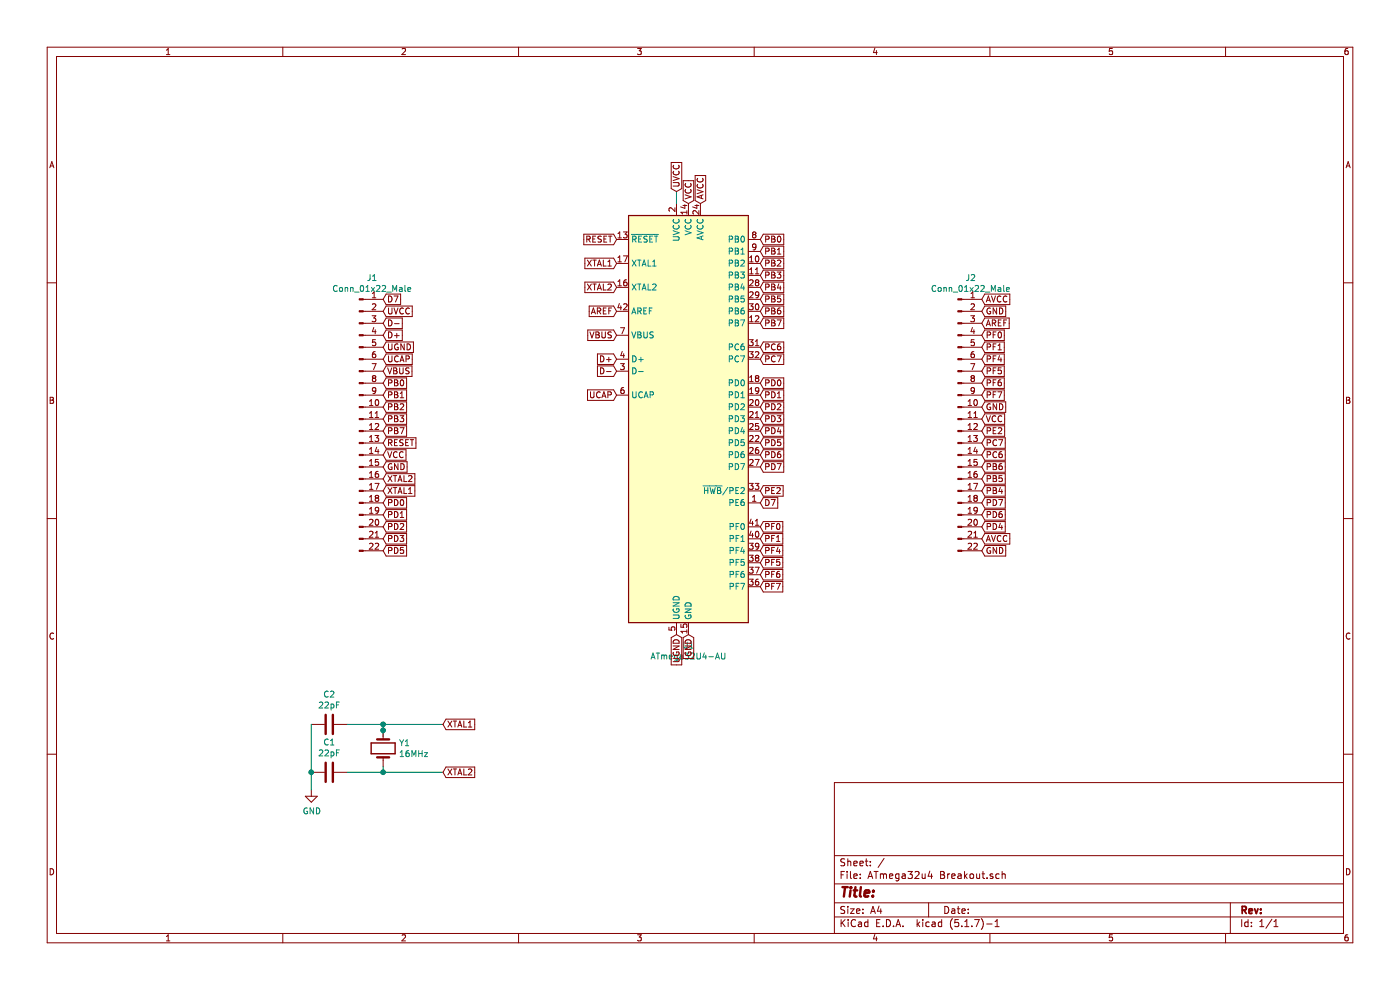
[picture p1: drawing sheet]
EESchema Schematic File Version 4
EELAYER 30 0
EELAYER END
$Descr A4 11693 8268
encoding utf-8
Sheet 1 1
Title ""
Date ""
Rev ""
Comp ""
Comment1 ""
Comment2 ""
Comment3 ""
Comment4 ""
$EndDescr
$Comp
L MCU_Microchip_ATmega:ATmega32U4-AU U1
U 1 1
P 5750 3500
F 0 "U1" H 5750 1611 50  0000 C CNN
F 1 "ATmega32U4-AU" H 5750 1520 50  0000 C CNN
F 2 "Package_QFP:TQFP-44_10x10mm_P0.8mm" H 5750 3500 50  0001 C CIN
F 3 "http://ww1.microchip.com/downloads/en/DeviceDoc/Atmel-7766-8-bit-AVR-ATmega16U4-32U4_Datasheet.pdf" H 5750 3500 50  0001 C CNN
	1    5750 3500
	1    0    0    -1  
$EndComp
$Comp
L Connector:Conn_01x22_Male J1
U 1 1
P 3000 3500
F 0 "J1" H 3108 4681 50  0000 C CNN
F 1 "Conn_01x22_Male" H 3108 4590 50  0000 C CNN
F 2 "Connector_PinHeader_2.54mm:PinHeader_1x22_P2.54mm_Vertical" H 3000 3500 50  0001 C CNN
F 3 "~" H 3000 3500 50  0001 C CNN
	1    3000 3500
	1    0    0    -1  
$EndComp
$Comp
L Connector:Conn_01x22_Male J2
U 1 1
P 8000 3500
F 0 "J2" H 8108 4681 50  0000 C CNN
F 1 "Conn_01x22_Male" H 8108 4590 50  0000 C CNN
F 2 "Connector_PinHeader_2.54mm:PinHeader_1x22_P2.54mm_Vertical" H 8000 3500 50  0001 C CNN
F 3 "~" H 8000 3500 50  0001 C CNN
	1    8000 3500
	1    0    0    -1  
$EndComp
Text GLabel 6350 4200 2    50   Input ~ 0
D7
Text GLabel 3200 2500 2    50   Input ~ 0
D7
Wire Wire Line
	5650 1700 5650 1600
Text GLabel 5650 1600 1    50   Input ~ 0
UVCC
Text GLabel 3200 2600 2    50   Input ~ 0
UVCC
Text GLabel 5150 3100 0    50   Input ~ 0
D-
Text GLabel 3200 2700 2    50   Input ~ 0
D-
Text GLabel 5150 3000 0    50   Input ~ 0
D+
Text GLabel 3200 2800 2    50   Input ~ 0
D+
Text GLabel 5650 5300 3    50   Input ~ 0
UGND
Text GLabel 3200 2900 2    50   Input ~ 0
UGND
Text GLabel 5150 3300 0    50   Input ~ 0
UCAP
Text GLabel 3200 3000 2    50   Input ~ 0
UCAP
Text GLabel 5150 2800 0    50   Input ~ 0
VBUS
Text GLabel 3200 3100 2    50   Input ~ 0
VBUS
Text GLabel 6350 2000 2    50   Input ~ 0
PB0
Text GLabel 6350 2100 2    50   Input ~ 0
PB1
Text GLabel 6350 2200 2    50   Input ~ 0
PB2
Text GLabel 6350 2300 2    50   Input ~ 0
PB3
Text GLabel 6350 2400 2    50   Input ~ 0
PB4
Text GLabel 6350 2500 2    50   Input ~ 0
PB5
Text GLabel 6350 2600 2    50   Input ~ 0
PB6
Text GLabel 6350 2700 2    50   Input ~ 0
PB7
Text GLabel 3200 3200 2    50   Input ~ 0
PB0
Text GLabel 3200 3300 2    50   Input ~ 0
PB1
Text GLabel 3200 3500 2    50   Input ~ 0
PB3
Text GLabel 8200 4100 2    50   Input ~ 0
PB4
Text GLabel 8200 4000 2    50   Input ~ 0
PB5
Text GLabel 8200 3900 2    50   Input ~ 0
PB6
Text GLabel 3200 3600 2    50   Input ~ 0
PB7
Text GLabel 6350 2900 2    50   Input ~ 0
PC6
Text GLabel 5750 5300 3    50   Input ~ 0
GND
Text GLabel 3200 3900 2    50   Input ~ 0
GND
Text GLabel 5150 2600 0    50   Input ~ 0
AREF
Text GLabel 8200 2700 2    50   Input ~ 0
AREF
Text GLabel 3200 3400 2    50   Input ~ 0
PB2
Text GLabel 5150 2000 0    50   Input ~ 0
RESET
Text GLabel 3200 3700 2    50   Input ~ 0
RESET
Text GLabel 5750 1700 1    50   Input ~ 0
VCC
Text GLabel 3200 3800 2    50   Input ~ 0
VCC
Text GLabel 5150 2400 0    50   Input ~ 0
XTAL2
Text GLabel 3200 4100 2    50   Input ~ 0
XTAL1
Text GLabel 3200 4000 2    50   Input ~ 0
XTAL2
Text GLabel 5150 2200 0    50   Input ~ 0
XTAL1
Text GLabel 6350 3200 2    50   Input ~ 0
PD0
Text GLabel 6350 3300 2    50   Input ~ 0
PD1
Text GLabel 6350 3400 2    50   Input ~ 0
PD2
Text GLabel 6350 3500 2    50   Input ~ 0
PD3
Text GLabel 6350 3600 2    50   Input ~ 0
PD4
Text GLabel 6350 3700 2    50   Input ~ 0
PD5
Text GLabel 6350 3800 2    50   Input ~ 0
PD6
Text GLabel 6350 3900 2    50   Input ~ 0
PD7
Text GLabel 3200 4200 2    50   Input ~ 0
PD0
Text GLabel 3200 4300 2    50   Input ~ 0
PD1
Text GLabel 3200 4400 2    50   Input ~ 0
PD2
Text GLabel 3200 4500 2    50   Input ~ 0
PD3
Text GLabel 3200 4600 2    50   Input ~ 0
PD5
Text GLabel 8200 4400 2    50   Input ~ 0
PD4
Text GLabel 8200 4300 2    50   Input ~ 0
PD6
Text GLabel 8200 4200 2    50   Input ~ 0
PD7
Text GLabel 6350 4100 2    50   Input ~ 0
PE2
Text GLabel 8200 3600 2    50   Input ~ 0
PE2
Text GLabel 6350 4400 2    50   Input ~ 0
PF0
Text GLabel 6350 4500 2    50   Input ~ 0
PF1
Text GLabel 6350 4600 2    50   Input ~ 0
PF4
Text GLabel 6350 4700 2    50   Input ~ 0
PF5
Text GLabel 6350 4800 2    50   Input ~ 0
PF6
Text GLabel 6350 4900 2    50   Input ~ 0
PF7
Text GLabel 8200 2800 2    50   Input ~ 0
PF0
Text GLabel 8200 2900 2    50   Input ~ 0
PF1
Text GLabel 8200 3000 2    50   Input ~ 0
PF4
Text GLabel 8200 3100 2    50   Input ~ 0
PF5
Text GLabel 8200 3200 2    50   Input ~ 0
PF6
Text GLabel 8200 3300 2    50   Input ~ 0
PF7
Text GLabel 5850 1700 1    50   Input ~ 0
AVCC
Text GLabel 8200 4500 2    50   Input ~ 0
AVCC
Text GLabel 6350 3000 2    50   Input ~ 0
PC7
Text GLabel 8200 3700 2    50   Input ~ 0
PC7
Text GLabel 8200 2500 2    50   Input ~ 0
AVCC
Text GLabel 8200 4600 2    50   Input ~ 0
GND
Text GLabel 8200 3800 2    50   Input ~ 0
PC6
Text GLabel 8200 3500 2    50   Input ~ 0
VCC
Text GLabel 8200 2600 2    50   Input ~ 0
GND
Text GLabel 8200 3400 2    50   Input ~ 0
GND
$Comp
L Device:Crystal Y1
U 1 1
P 3200 6250
F 0 "Y1" V 3154 6381 50  0000 L CNN
F 1 "16MHz" V 3245 6381 50  0000 L CNN
F 2 "Crystal:Crystal_HC49-U_Vertical" H 3200 6250 50  0001 C CNN
F 3 "~" H 3200 6250 50  0001 C CNN
	1    3200 6250
	0    1    1    0   
$EndComp
$Comp
L Device:C C2
U 1 1
P 2750 6050
F 0 "C2" V 2498 6050 50  0000 C CNN
F 1 "22pF" V 2589 6050 50  0000 C CNN
F 2 "Capacitor_THT:C_Disc_D3.0mm_W1.6mm_P2.50mm" H 2788 5900 50  0001 C CNN
F 3 "~" H 2750 6050 50  0001 C CNN
	1    2750 6050
	0    1    1    0   
$EndComp
$Comp
L Device:C C1
U 1 1
P 2750 6450
F 0 "C1" V 2498 6450 50  0000 C CNN
F 1 "22pF" V 2589 6450 50  0000 C CNN
F 2 "Capacitor_THT:C_Disc_D3.0mm_W1.6mm_P2.50mm" H 2788 6300 50  0001 C CNN
F 3 "~" H 2750 6450 50  0001 C CNN
	1    2750 6450
	0    1    1    0   
$EndComp
Wire Wire Line
	2600 6050 2600 6450
Wire Wire Line
	2600 6450 2600 6600
Connection ~ 2600 6450
$Comp
L power:GND #PWR0101
U 1 1
P 2600 6600
F 0 "#PWR0101" H 2600 6350 50  0001 C CNN
F 1 "GND" H 2605 6427 50  0000 C CNN
F 2 "" H 2600 6600 50  0001 C CNN
F 3 "" H 2600 6600 50  0001 C CNN
	1    2600 6600
	1    0    0    -1  
$EndComp
Wire Wire Line
	2900 6050 3200 6050
Wire Wire Line
	3200 6050 3200 6100
Wire Wire Line
	2900 6450 3200 6450
Connection ~ 3200 6100
Wire Wire Line
	3200 6100 3200 6150
Wire Wire Line
	3200 6450 3200 6400
Wire Wire Line
	3200 6050 3700 6050
Connection ~ 3200 6050
Wire Wire Line
	3200 6450 3700 6450
Connection ~ 3200 6450
Text GLabel 3700 6050 2    50   Input ~ 0
XTAL1
Text GLabel 3700 6450 2    50   Input ~ 0
XTAL2
$EndSCHEMATC
